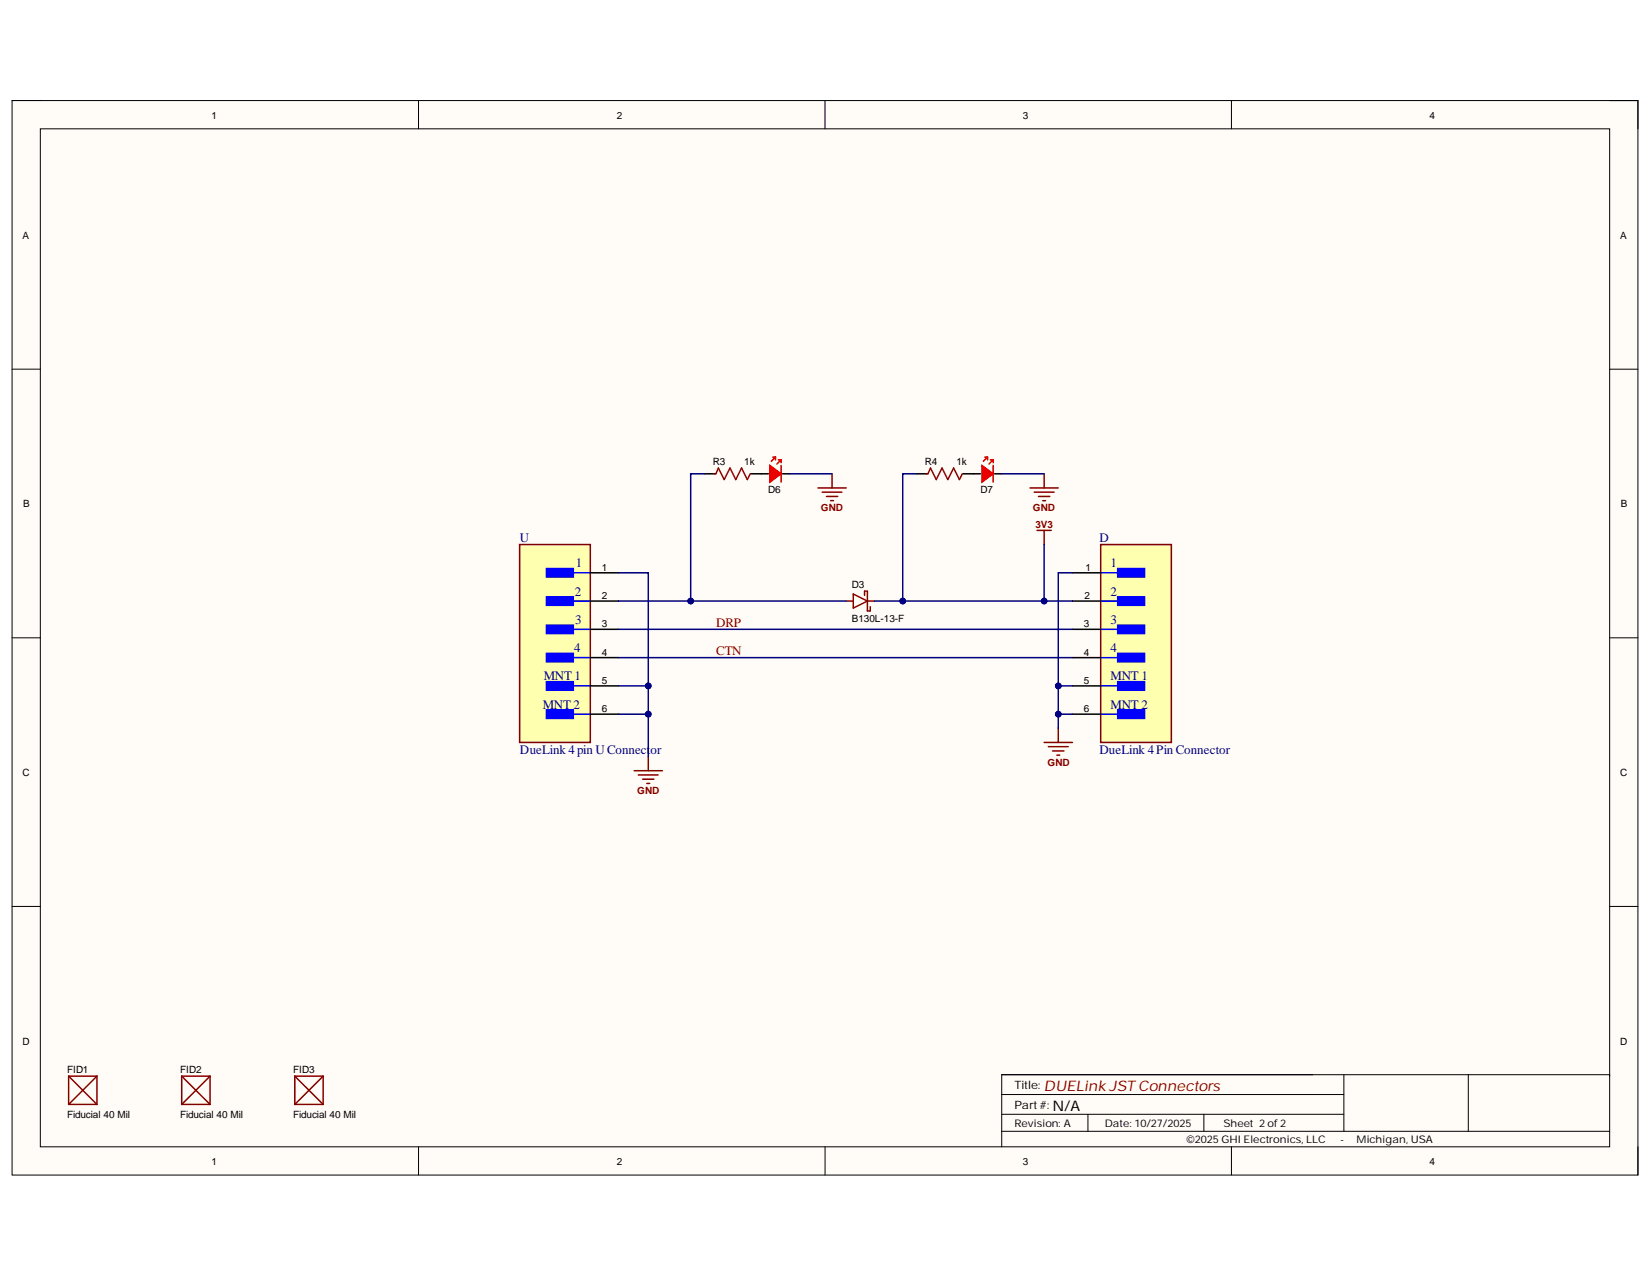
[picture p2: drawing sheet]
<svg xmlns="http://www.w3.org/2000/svg" width="279mm" height="216mm" viewBox="0 0 279 216" stroke-linecap="round" stroke-linejoin="round" font-family="sans-serif">
<path d="M2 17h275v181.7h-275z" fill-rule="evenodd" fill="#fffcf8"/>
<path d="M2 17h275v181.7h-275z" fill="none" stroke="#000" stroke-width=".17"/>
<path d="M6.8 21.8h265.4v172.1h-265.4z" fill-rule="evenodd" fill="#fffcf8"/>
<g fill="none" stroke="#000" stroke-width=".17">
<path d="M2 17h4.8M70.8 17v4.8M139.5 17v4.8M208.3 17v4.8M272.2 17h4.8v4.8M6.8 21.8h265.4v172.1h-265.4zM2 62.4h4.8M272.2 62.4h4.8M2 107.8h4.8M272.2 107.8h4.8M2 153.3h4.8M272.2 153.3h4.8"/>
<path d="M70.8 193.9v4.8M139.5 193.9v4.8M169.4 188.4h57.9M169.4 191.3h102.8M169.4 185.1h57.9M184 188.4v2.9M203.6 188.4v2.9M208.3 193.9v4.8M227.3 181.7v9.6M248.3 181.7v9.6M272.2 181.9v-.2h-102.8v12.2M277 193.9v4.8"/>
</g>
<g fill="none" stroke="#800000" stroke-width=".25">
<path d="M175.4 89.7h2.4M176.6 89.7v2.4M143.1 101.6h1.2M144.3 100.4l2.4 1.2-2.4 1.2zM146.2 100.7v-.8h.5v3.4h.5v-.7M146.7 101.6h1.2M107.3 130.3h4.7M108 131h3.3M108.7 131.7h1.9M109.4 132.5h.5M109.6 127.9v2.4M176.6 125.5h4.8"/>
<path d="M177.3 126.2h3.4M178 127h1.9M178.7 127.7h.5M179 123.1v2.4M11.6 181.9v4.8M11.6 181.9h4.8M11.6 186.7h4.8M11.6 181.9l4.8 4.8M16.4 181.9v4.8M16.4 181.9l-4.8 4.8M30.7 181.9h4.8M30.7 186.7h4.8"/>
<path d="M30.7 181.9v4.8M30.7 181.9l4.8 4.8M35.5 181.9v4.8M35.5 181.9l-4.8 4.8M49.9 181.9h4.8M49.9 186.7h4.8M49.9 181.9v4.8M49.9 181.9l4.8 4.8M54.7 181.9v4.8M54.7 181.9l-4.8 4.8"/>
</g>
<path d="M128.8 80.1h1.2M132.4 80.1h1.2" fill="none" stroke="#000" stroke-width=".25"/>
<path d="M131.6 77.8h.5v.4" fill="none" stroke="#f00" stroke-width=".25"/>
<path d="M130.2 78.7l1.9 1.4-1.9 1.4z" fill="#f00"/>
<path d="M130.2 78.7l1.9 1.4-1.9 1.4zM130.7 77.3h.5M131.2 77.3v.5M131.2 77.3l-.7 .7M132.1 78.7v2.8M132.1 77.8l-.7 .7M167.5 77.8h.5v.4" fill="none" stroke="#f00" stroke-width=".25"/>
<path d="M164.6 80.1h1.2M168.2 80.1h1.2" fill="none" stroke="#000" stroke-width=".25"/>
<path d="M166.1 78.7l1.9 1.4-1.9 1.4z" fill="#f00"/>
<path d="M166.1 78.7l1.9 1.4-1.9 1.4zM166.6 77.3h.4M167 77.3v.5M167 77.3l-.7 .7M168 78.7v2.8M168 77.8l-.7 .7" fill="none" stroke="#f00" stroke-width=".25"/>
<path d="M138.3 82.5h4.8M139 83.2h3.4M139.8 83.9h1.9M140.5 84.6h.5M140.7 80.1v2.4M174.2 82.5h4.8M174.9 83.2h3.4M175.6 83.9h2M176.4 84.7h.4M176.6 80.1v2.4" fill="none" stroke="#800000" stroke-width=".25"/>
<path d="M119.2 80.1h1.7M127 80.1h1.8M155.1 80.1h1.7M162.8 80.1h1.8" fill="none" stroke="#000" stroke-width=".25"/>
<path d="M120.8 80.1h.3l.4-1 1 2 1-2 .9 2 1-2 1 2 .5-1M156.6 80.1h.3l.5-1 .9 2 1-2 1 2 1-2 1 2 .5-1" fill="none" stroke="#980000" stroke-width=".25"/>
<path d="M186.2 92.1h11.9v33.4h-11.9z" fill-rule="evenodd" fill="#ffffb0"/>
<path d="M186.2 92.1h11.9v33.4h-11.9z" fill="none" stroke="#800000" stroke-width=".25"/>
<path d="M189 96.1h4.6v1.5h-4.6z" fill-rule="evenodd" fill="#00f"/>
<path d="M186.2 96.8h5.2M189 96.1h4.6v1.5h-4.6z" fill="none" stroke="#00f" stroke-width=".25"/>
<path d="M189 100.9h4.6v1.4h-4.6z" fill-rule="evenodd" fill="#00f"/>
<path d="M186.2 101.6h5.2M189 100.9h4.6v1.4h-4.6z" fill="none" stroke="#00f" stroke-width=".25"/>
<path d="M189 105.7h4.6v1.4h-4.6z" fill-rule="evenodd" fill="#00f"/>
<path d="M186.2 106.4h5.2M189 105.7h4.6v1.4h-4.6z" fill="none" stroke="#00f" stroke-width=".25"/>
<path d="M189 110.5h4.6v1.4h-4.6z" fill-rule="evenodd" fill="#00f"/>
<path d="M186.2 111.2h5.2M189 110.5h4.6v1.4h-4.6z" fill="none" stroke="#00f" stroke-width=".25"/>
<path d="M189 115.2h4.6v1.5h-4.6z" fill-rule="evenodd" fill="#00f"/>
<path d="M186.2 116h5.2M189 115.2h4.6v1.5h-4.6z" fill="none" stroke="#00f" stroke-width=".25"/>
<path d="M189 120h4.6v1.5h-4.6z" fill-rule="evenodd" fill="#00f"/>
<path d="M186.2 120.7h5.2M189 120h4.6v1.5h-4.6z" fill="none" stroke="#00f" stroke-width=".25"/>
<path d="M181.4 96.8h4.8M181.4 101.6h4.8M181.4 106.4h4.8M181.4 111.2h4.8M181.4 116h4.8M181.4 120.7h4.8" fill="none" stroke="#000" stroke-width=".25"/>
<path d="M87.9 92.1h11.9v33.4h-11.9z" fill-rule="evenodd" fill="#ffffb0"/>
<path d="M87.9 92.1h11.9v33.4h-11.9z" fill="none" stroke="#800000" stroke-width=".25"/>
<path d="M92.4 96.1h4.6v1.5h-4.6z" fill-rule="evenodd" fill="#00f"/>
<path d="M92.4 96.1h4.6v1.5h-4.6zM94.6 96.8h5.2" fill="none" stroke="#00f" stroke-width=".25"/>
<path d="M92.4 100.9h4.6v1.4h-4.6z" fill-rule="evenodd" fill="#00f"/>
<path d="M92.4 100.9h4.6v1.4h-4.6zM94.6 101.6h5.2" fill="none" stroke="#00f" stroke-width=".25"/>
<path d="M92.4 105.7h4.6v1.4h-4.6z" fill-rule="evenodd" fill="#00f"/>
<path d="M92.4 105.7h4.6v1.4h-4.6zM94.6 106.4h5.2" fill="none" stroke="#00f" stroke-width=".25"/>
<path d="M92.4 110.5h4.6v1.4h-4.6z" fill-rule="evenodd" fill="#00f"/>
<path d="M92.4 110.5h4.6v1.4h-4.6zM94.6 111.2h5.2" fill="none" stroke="#00f" stroke-width=".25"/>
<path d="M92.4 115.2h4.6v1.5h-4.6z" fill-rule="evenodd" fill="#00f"/>
<path d="M92.4 115.2h4.6v1.5h-4.6zM94.6 116h5.2" fill="none" stroke="#00f" stroke-width=".25"/>
<path d="M92.4 120h4.6v1.5h-4.6z" fill-rule="evenodd" fill="#00f"/>
<path d="M92.4 120h4.6v1.5h-4.6zM94.6 120.7h5.2" fill="none" stroke="#00f" stroke-width=".25"/>
<path d="M99.8 96.8h4.8M99.8 101.6h4.8M99.8 106.4h4.8M99.8 111.2h4.8M99.8 116h4.8M99.8 120.7h4.8" fill="none" stroke="#000" stroke-width=".25"/>
<path d="M179 116h2.4" fill="none" stroke="#000080" stroke-width=".25"/>
<circle cx="179" cy="116" r=".48" fill="#000080"/>
<circle cx="179" cy="116" r=".48" fill="none" stroke="#000080" stroke-width=".17"/>
<path d="M179 120.7h2.4" fill="none" stroke="#000080" stroke-width=".25"/>
<circle cx="179" cy="120.7" r=".48" fill="#000080"/>
<circle cx="179" cy="120.7" r=".48" fill="none" stroke="#000080" stroke-width=".17"/>
<path d="M176.6 101.6h4.8" fill="none" stroke="#000080" stroke-width=".25"/>
<circle cx="176.6" cy="101.6" r=".48" fill="#000080"/>
<circle cx="176.6" cy="101.6" r=".48" fill="none" stroke="#000080" stroke-width=".17"/>
<path d="M133.6 80.1h7.1M155.1 80.1h-2.4v21.5M169.4 80.1h7.2" fill="none" stroke="#000080" stroke-width=".25"/>
<circle cx="152.7" cy="101.6" r=".48" fill="#000080"/>
<circle cx="152.7" cy="101.6" r=".48" fill="none" stroke="#000080" stroke-width=".17"/>
<path d="M119.2 80.1h-2.4v21.5" fill="none" stroke="#000080" stroke-width=".25"/>
<circle cx="116.8" cy="101.6" r=".48" fill="#000080"/>
<circle cx="116.8" cy="101.6" r=".48" fill="none" stroke="#000080" stroke-width=".17"/>
<path d="M176.6 92.1v9.5h-28.7" fill="none" stroke="#000080" stroke-width=".25"/>
<circle cx="152.7" cy="101.6" r=".48" fill="#000080"/>
<circle cx="152.7" cy="101.6" r=".48" fill="none" stroke="#000080" stroke-width=".17"/>
<circle cx="176.6" cy="101.6" r=".48" fill="#000080"/>
<circle cx="176.6" cy="101.6" r=".48" fill="none" stroke="#000080" stroke-width=".17"/>
<path d="M181.4 96.8h-2.4v26.3" fill="none" stroke="#000080" stroke-width=".25"/>
<circle cx="179" cy="116" r=".48" fill="#000080"/>
<circle cx="179" cy="116" r=".48" fill="none" stroke="#000080" stroke-width=".17"/>
<circle cx="179" cy="120.7" r=".48" fill="#000080"/>
<circle cx="179" cy="120.7" r=".48" fill="none" stroke="#000080" stroke-width=".17"/>
<path d="M104.6 120.7h5" fill="none" stroke="#000080" stroke-width=".25"/>
<circle cx="109.6" cy="120.7" r=".48" fill="#000080"/>
<circle cx="109.6" cy="120.7" r=".48" fill="none" stroke="#000080" stroke-width=".17"/>
<path d="M104.6 116h5" fill="none" stroke="#000080" stroke-width=".25"/>
<circle cx="109.6" cy="116" r=".48" fill="#000080"/>
<circle cx="109.6" cy="116" r=".48" fill="none" stroke="#000080" stroke-width=".17"/>
<path d="M104.6 101.6h38.5M104.6 111.2h76.8M104.6 106.4h76.8" fill="none" stroke="#000080" stroke-width=".25"/>
<circle cx="116.8" cy="101.6" r=".48" fill="#000080"/>
<circle cx="116.8" cy="101.6" r=".48" fill="none" stroke="#000080" stroke-width=".17"/>
<path d="M104.6 96.8h5v31.1" fill="none" stroke="#000080" stroke-width=".25"/>
<circle cx="109.6" cy="116" r=".48" fill="#000080"/>
<circle cx="109.6" cy="116" r=".48" fill="none" stroke="#000080" stroke-width=".17"/>
<circle cx="109.6" cy="120.7" r=".48" fill="#000080"/>
<circle cx="109.6" cy="120.7" r=".48" fill="none" stroke="#000080" stroke-width=".17"/>
<text font-size="2.5" fill="#800000" x="176.6" y="184.4">DUELink JST Connectors</text>
<text font-size="2.5" x="178" y="187.8">N/A</text>
<g font-size="2.2" fill="#000080">
<text x="87.9" y="91.6">U</text>
<text x="97.4" y="95.9">1</text>
<text x="185.9" y="91.6">D</text>
<text x="187.8" y="95.9">1</text>
<text x="97.2" y="100.7">2</text>
<text x="187.8" y="100.7">2</text>
<text x="97.3" y="105.5">3</text>
<text x="187.8" y="105.5">3</text>
<text x="97.1" y="110.3">4</text>
<text x="187.8" y="110.3">4</text>
<text x="91.8" y="119.8">MNT 2</text>
<text x="92" y="115">MNT 1</text>
<text x="187.8" y="115">MNT 1</text>
<text x="187.8" y="119.8">MNT 2</text>
<text x="87.9" y="127.5">DueLink 4pin UConnector</text>
<text x="185.9" y="127.5">DueLink 4Pin Connector</text>
</g>
<g font-size="2.2" fill="#800000">
<text x="121.1" y="106">DRP</text>
<text x="121.1" y="110.7">CTN</text>
</g>
<g font-size="1.9">
<text x="171.6" y="184.1">Title:</text>
<text x="171.6" y="187.5">Part#:</text>
</g>
<g font-size="1.8">
<text x="171.6" y="190.5">Revision: A</text>
<text x="186.9" y="190.5">Date: 10/27/2025</text>
<text x="206.9" y="190.5">Sheet 2of2</text>
<text x="200.7" y="193.3">©2025GHI Electronics, LLC</text>
<text x="226.7" y="193.3">-</text>
<text x="229.4" y="193.3">Michigan, USA</text>
</g>
<g font-size="1.7">
<text x="35.8" y="20">1</text>
<text x="104.3" y="20">2</text>
<text x="173" y="20">3</text>
<text x="241.8" y="20">4</text>
<text x="3.8" y="40.3">A</text>
<text x="274" y="40.3">A</text>
<text x="120.6" y="78.6">R3</text>
<text x="125.9" y="78.6">1k</text>
<text x="129.9" y="83.3">D6</text>
<text x="156.4" y="78.6">R4</text>
<text x="161.8" y="78.6">1k</text>
<text x="165.8" y="83.3">D7</text>
<text x="3.9" y="85.8">B</text>
<text x="274.1" y="85.8">B</text>
<text x="101.8" y="96.5">1</text>
<text x="101.8" y="101.3">2</text>
<text x="144.1" y="99.4">D3</text>
<text x="183.4" y="101.3">2</text>
<text x="183.6" y="96.5">1</text>
<text x="101.8" y="106.1">3</text>
<text x="144.1" y="105.1">B130L-13-F</text>
<text x="183.3" y="106.1">3</text>
<text x="101.8" y="110.9">4</text>
<text x="183.3" y="110.9">4</text>
<text x="101.8" y="115.6">5</text>
<text x="183.3" y="115.6">5</text>
<text x="101.8" y="120.4">6</text>
<text x="183.3" y="120.4">6</text>
<text x="3.8" y="131.2">C</text>
<text x="274" y="131.2">C</text>
<text x="3.8" y="176.6">D</text>
<text x="274" y="176.6">D</text>
<text x="11.3" y="181.3">FID1</text>
<text x="30.5" y="181.3">FID2</text>
<text x="49.6" y="181.3">FID3</text>
<text x="11.3" y="189">Fiducial 40 Mil</text>
<text x="30.5" y="189">Fiducial 40 Mil</text>
<text x="49.6" y="189">Fiducial 40 Mil</text>
<text x="35.8" y="196.9">1</text>
<text x="104.3" y="196.9">2</text>
<text x="173" y="196.9">3</text>
<text x="241.8" y="196.9">4</text>
</g>
<g font-size="1.7" fill="#800000">
<text x="138.8" y="86.4">GND</text>
<text x="174.7" y="86.4">GND</text>
<text x="175.1" y="89.3">3V3</text>
<text x="177.2" y="129.5">GND</text>
<text x="107.8" y="134.3">GND</text>
</g>
</svg>
